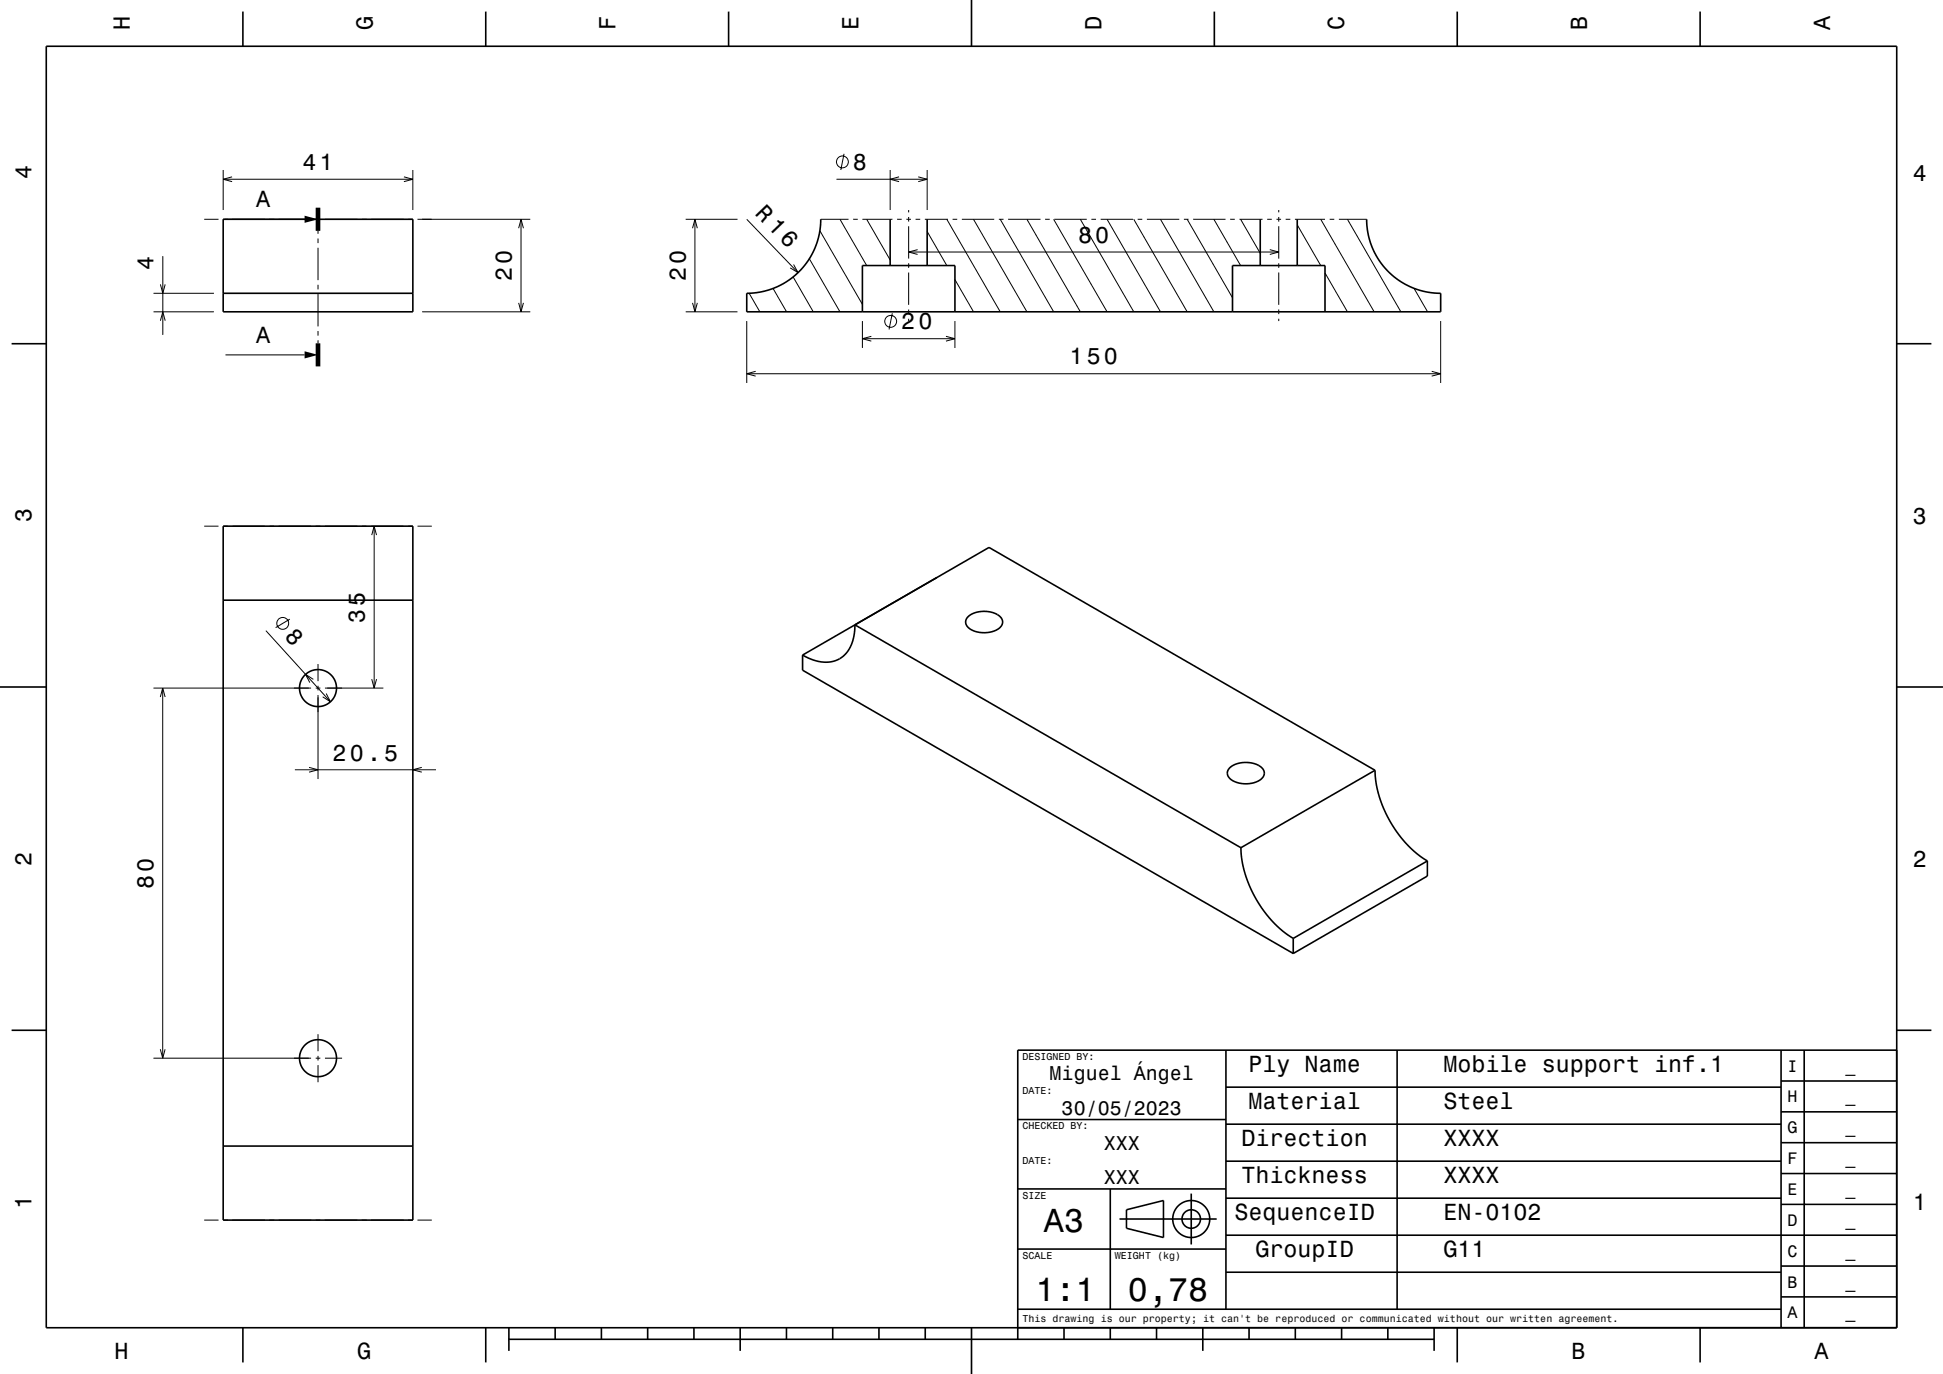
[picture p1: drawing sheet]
<svg xmlns="http://www.w3.org/2000/svg" width="420mm" height="297mm" viewBox="0 0 420 297" stroke-linecap="round" stroke-linejoin="round" font-family="sans-serif">
<g fill="none" stroke="#000" stroke-width=".22">
<path d="M48.2 36.7v8.7M48.2 38.7h41M50.2 38.2l-2 .5 2 .6M87.3 38.2l1.9 .5-1.9 .6M89.2 36.7v8.7M180.8 38.7h19.6M182.4 33.2l-.7 3.5M192.4 36.7v8.7M194.3 38.2l-1.9 .5 1.9 .6M198.5 38.2l1.9 .5-1.9 .6M200.4 36.7v8.7M35.2 55.4v17"/>
<path d="M44.1 47.4h3.1M48.2 47.4h19M68.2 47.4h1M68.7 49.9v.7M68.7 51.6v1M68.7 53.6v7M70.2 47.4h7M78.2 47.4h1M80.2 47.4h7M88.2 47.4h1M90.2 47.4h24.4M112.1 49.3l.5-1.9 .5 1.9"/>
<path d="M112.6 47.4v20M148.2 47.4h11.2M149.7 49.3l.5-1.9 .5 1.9M150.2 47.4v20M161.4 47.4l11.1 11.5M171.4 59.9l4.4 7.5M171.5 57.2l1 1.7-1.7-1M174.9 55.9l6.7 11.5M177.2 49.9l9.2 15.9M177.4 47.4h6M181.6 47.4l5.7 10M184.4 47.4h1"/>
<path d="M186.4 47.4h6.5M187.3 47.4l5.1 8.8M193.9 47.4h1M195.9 47.4h1M196.4 45.4v.5M196.4 46.9v1M196.4 48.9v7M196.4 56.9v1M196.4 58.9v7M196.4 54.5h80M197.9 47.4h1M198.3 54l-1.9 .5 1.9 .5"/>
<path d="M199.9 47.4h5M200.4 50l4.3 7.4M204.7 47.4l11.5 20M205.9 47.4h1M207.9 47.4h7M210.4 47.4l11.6 20M215.9 47.4h1M216.2 47.4l11.6 20M217.9 47.4h7M222 47.4l11.5 20M225.9 47.4h1M227.8 47.4l11.5 20"/>
<path d="M227.9 47.4h7M233.5 47.4l11.6 20M235.9 47.4h1M237.9 47.4h7M239.3 47.4l11.5 20M245.1 47.4l11.5 20M245.9 47.4h1M247.9 47.4h7M250.8 47.4l11.6 20M255.9 47.4h1M256.6 47.4l9.8 17M257.9 47.4h7"/>
<path d="M262.4 47.4l5.8 10M265.9 47.4h1M267.9 47.4h5M268.2 47.4l4.2 7.4M273.9 47.4h1M274.5 54l1.9 .5-1.9 .5M275.9 47.4h1M276.4 45.4v.5M276.4 46.9v1M276.4 48.9v7M276.4 56.9v1M276.4 58.9v7"/>
<path d="M277.9 47.4h1M279.9 47.4h6.5M280.4 48.6l5.1 8.8M285.5 47.4l11.5 20M286.4 59l4.9 8.4M287.4 47.4h1M289.4 47.4h6M291.3 47.4l11.5 20M33.2 67.4h13M33.2 63.4h13M34.7 61.5l.5 1.9 .5-1.9M34.7 69.3l.5-1.9 .5 1.9"/>
<path d="M48.7 76.7h17.1M68.7 61.6v1M68.7 63.6v7M68.7 71.6v1M68.7 73.6v.6M91.2 67.4h23.4M112.1 65.5l.5 1.9 .5-1.9M148.2 67.4h11.2M149.7 65.5l.5 1.9 .5-1.9M161.4 69.4v13.4M161.9 63.4l2.3 4M167.1 62.3l2.9 5.1"/>
<path d="M186.4 69.4v5.8M186.4 73.2h20M188.3 72.7l-1.9 .5 1.9 .5M192.9 67.7l-.7 3.5M196.4 66.9v1M196.4 68.9v.5M204.5 72.7l1.9 .5-1.9 .5M206.4 60.4l4 7M206.4 69.4v5.8M276.4 66.9v1M276.4 68.9v.5M305.7 62.3l2.9 5.1"/>
<path d="M311.4 69.4v13.4M161.4 80.8h150M163.4 80.3l-2 .5 2 .5M309.5 80.3l1.9 .5-1.9 .5M44.1 113.7h3.1M48.2 113.7h1M50.2 113.7h7M58.2 113.7h1M60.2 113.7h7M68.2 113.7h1M70.2 113.7h7M78.2 113.7h1"/>
<path d="M80.2 113.7h7M80.4 115.7l.5-2 .5 2M80.9 113.7v35M88.2 113.7h1M90.2 113.7h3.1M57.5 136.3l13.9 15.4M62.6 133.8l-3 1.9M33.2 148.7h34M34.7 150.7l.5-2 .5 2M35.2 148.7v80M67.7 146.9l-1.6-1.1 .9 1.7M68.2 148.7h1"/>
<path d="M68.7 143.5v3.7M68.7 148.2v1M68.7 150.2v18.2M70.2 148.7h12.7M70.5 149.9l.9 1.8-1.7-1.1M80.4 146.8l.5 1.9 .5-1.9M63.7 166.4h30.5M66.8 165.9l1.9 .5-1.9 .5M91.2 165.9l-2 .5 2 .5M33.2 228.7h34M34.7 226.8l.5 1.9 .5-1.9M68.2 228.7h1"/>
<path d="M68.7 223.5v3.7M68.7 228.2v1M68.7 230.2v3.7M70.2 228.7h3.7M44.1 263.7h3.1M48.2 263.7h1M50.2 263.7h7M58.2 263.7h1M60.2 263.7h7M68.2 263.7h1M70.2 263.7h7M78.2 263.7h1"/>
<path d="M80.2 263.7h7M88.2 263.7h1M90.2 263.7h3.1"/>
<circle cx="182.1" cy="35" r="1.28"/>
<circle cx="192.5" cy="69.5" r="1.28"/>
<circle cx="61.1" cy="134.8" r="1.28"/>
</g>
<g fill="none" stroke="#000" stroke-width=".35">
<path d="M10 10h400v277h-400zM52.5 2.5v7.5M105 2.5v7.5M157.5 2.5v7.5M210 0v10M262.5 2.5v7.5M315 2.5v7.5M367.5 2.5v7.5M48.2 47.4h41v20h-41zM177.4 47.4l-.2 2.6-.7 2.7-1 2.3-1.5 2.3-1.1 1.3-1.5 1.3-3 1.9-1.6 .7-1.9 .5-3.5 .4v4h150v-4l-3.6-.4-3.3-1.2-1.5-.8-1.6-1.2-2.5-2.4-1.5-2.3-1.1-2.5-.7-2.7-.2-2.5M192.4 47.4v10M200.4 47.4v10"/>
<path d="M272.4 47.4v10M280.4 47.4v10M2.5 74.3h7.5M48.2 63.4h41M186.4 67.4v-10h20v10M266.4 67.4v-10h20v10M410 74.3h7.5M48.2 113.7h41v150h-41zM48.2 129.7h41M184.8 135.1l-.2 2.3-.6 2-1.1 1.8-1.4 1.2-1.7 .6-2 .1-2.2-.5-2.1-1M184.8 135.1l29-16.8 83.4 48.2M184.8 135.1l83.4 48.1"/>
<path d="M202.5 124.9l-29 16.7M209.2 133.4a5.6 5.6 0 0 1 7.3 .2 1.77 1.77 0 0 1-1.3 2.7 5.6 5.6 0 0 1-6.2-1l-.3-.9zM0 148.5h10M173.5 141.6v3.3l106.1 61.2M410 148.5h10M265.9 165.9a5.6 5.6 0 0 1 7.1 .4 1.77 1.77 0 0 1-1.2 2.6 5.6 5.6 0 0 1-6.2-.9l-.3-.6v-.5zM297.2 166.5l.3 2.8 .6 2.7 1 2.7 1.4 2.9 1.6 2.5 2.2 2.6 2 1.9 2.2 1.5M297.2 166.5l-29 16.7M268.2 183.2l.3 2.8 .7 2.9 1.1 3 1.2 2.4 1.6 2.5 2.1 2.5 2.2 2 2.2 1.5M308.5 186.1l-28.9 16.7M308.5 186.1v3.3l-28.9 16.7M279.6 202.8v3.3"/>
<path d="M2.5 222.7h7.5M265 235h120M265 227v56M302 227v56M385 233.7h25M385 227v60M390 227v60M410 222.7h7.5M410 227h-190v62.5M48.2 247.7h41M220 257h45M220 242h45"/>
<path d="M240 257v26M257.5 258v11M265 259h120M265 251h120M265 243h120M385 253.7h25M385 247h25M385 240.3h25M220 270h45M242 263.5h21M243.5 261.5l8-2v8l-8-2zM265 275h120"/>
<path d="M265 267h145M385 273.7h25M385 260.3h25M52.5 287v7.5M105 287v7.5M110 289.5h200M110 287v5M120 287v2.5M130 287v2.5M140 287v2.5M150 287v2.5M160 287v5"/>
<path d="M170 287v2.5M180 287v2.5M190 287v2.5M200 287v2.5M210 287v10M220 283h165M230 287v2.5M240 287v2.5M250 287v2.5M260 287v5M270 287v2.5M280 287v2.5"/>
<path d="M290 287v2.5M300 287v2.5M310 287v5M315 287v7.5M367.5 287v7.5M385 280.3h25"/>
<circle cx="68.7" cy="148.7" r="4"/>
<circle cx="68.7" cy="228.7" r="4"/>
<circle cx="257.5" cy="263.5" r="2"/>
<circle cx="257.5" cy="263.5" r="4"/>
</g>
<path d="M68.7 44.9v5M68.7 74.2v5" fill="none" stroke="#000" stroke-width="1" stroke-linecap="butt"/>
<g fill="#000">
<path d="M65.8 46.6l2.9 .8-2.9 .8z" fill-rule="evenodd"/>
<path d="M65.8 75.9l2.9 .8-2.9 .8z" fill-rule="evenodd"/>
</g>
<g font-size="7.2">
<text x="225.7" y="266.3">A3</text>
<text x="223.8" y="281.3">1:1</text>
<text x="243.8" y="281.3">0,78</text>
</g>
<g font-size="5">
<text x="28.1" y="6.5" transform="rotate(-90 28.1 6.5)">H</text>
<text x="80.6" y="6.5" transform="rotate(-90 80.6 6.5)">G</text>
<text x="133.1" y="6.5" transform="rotate(-90 133.1 6.5)">F</text>
<text x="185.6" y="6.5" transform="rotate(-90 185.6 6.5)">E</text>
<text x="238.1" y="6.5" transform="rotate(-90 238.1 6.5)">D</text>
<text x="290.6" y="6.5" transform="rotate(-90 290.6 6.5)">C</text>
<text x="343.1" y="6.5" transform="rotate(-90 343.1 6.5)">B</text>
<text x="395.6" y="6.5" transform="rotate(-90 395.6 6.5)">A</text>
<text x="6.8" y="38.7" transform="rotate(-90 6.8 38.7)">4</text>
<text x="65.4" y="36.7">41</text>
<text x="184.4" y="36.7">8</text>
<text x="413.5" y="39">4</text>
<text x="55.4" y="44.8">A</text>
<text x="163" y="46.2" transform="rotate(46 163 46.2)">R 16</text>
<text x="233" y="52.5">80</text>
<text x="33.2" y="58.4" transform="rotate(-90 33.2 58.4)">4</text>
<text x="110.6" y="60.8" transform="rotate(-90 110.6 60.8)">20</text>
<text x="148.2" y="60.8" transform="rotate(-90 148.2 60.8)">20</text>
<text x="194.8" y="71.2">20</text>
<text x="55.4" y="74.1">A</text>
<text x="231.2" y="78.8">150</text>
<text x="6.8" y="112.9" transform="rotate(-90 6.8 112.9)">3</text>
<text x="413.5" y="113.2">3</text>
<text x="61.4" y="137.6" transform="rotate(48 61.4 137.6)">8</text>
<text x="78.9" y="134.6" transform="rotate(-90 78.9 134.6)">35</text>
<text x="71.9" y="164.4">20.5</text>
<text x="6.8" y="187.1" transform="rotate(-90 6.8 187.1)">2</text>
<text x="413.5" y="187.4">2</text>
<text x="33.2" y="192.1" transform="rotate(-90 33.2 192.1)">80</text>
<text x="269.9" y="231.8">Ply Name</text>
<text x="312" y="231.8">Mobile support inf.1</text>
<text x="269.9" y="239.8">Material</text>
<text x="312" y="239.8">Steel</text>
<text x="268.3" y="247.8">Direction</text>
<text x="312" y="247.8">XXXX</text>
<text x="268.3" y="255.8">Thickness</text>
<text x="312" y="255.8">XXXX</text>
<text x="6.8" y="261.3" transform="rotate(-90 6.8 261.3)">1</text>
<text x="266.8" y="263.8">SequenceID</text>
<text x="312" y="263.8">EN-0102</text>
<text x="413.5" y="261.6">1</text>
<text x="271.4" y="271.8">GroupID</text>
<text x="312" y="271.8">G11</text>
<text x="24.7" y="293.8">H</text>
<text x="77.2" y="293.8">G</text>
<text x="339.7" y="293.8">B</text>
<text x="392.2" y="293.8">A</text>
</g>
<g font-size="4.3">
<text x="226.9" y="233.5">Miguel Ángel</text>
<text x="229.5" y="241">30/05/2023</text>
<text x="238.6" y="248.5">XXX</text>
<text x="238.6" y="256">XXX</text>
</g>
<g font-size="3.6">
<text x="386.4" y="231.6">I</text>
<text x="398.9" y="231.6">_</text>
<text x="386.4" y="238.3">H</text>
<text x="398.9" y="238.3">_</text>
<text x="386.4" y="245">G</text>
<text x="398.9" y="245">_</text>
<text x="386.4" y="251.6">F</text>
<text x="398.9" y="251.6">_</text>
<text x="386.4" y="258.3">E</text>
<text x="398.9" y="258.3">_</text>
<text x="386.4" y="265">D</text>
<text x="398.9" y="265">_</text>
<text x="386.4" y="271.6">C</text>
<text x="398.9" y="271.6">_</text>
<text x="386.4" y="278.3">B</text>
<text x="398.9" y="278.3">_</text>
<text x="386.4" y="285">A</text>
<text x="398.9" y="285">_</text>
</g>
<g font-size="2.2">
<text x="221" y="229.1">DESIGNED BY:</text>
<text x="221" y="236.6">DATE:</text>
<text x="221" y="244.1">CHECKED BY:</text>
<text x="221" y="251.6">DATE:</text>
<text x="221" y="259.1">SIZE</text>
<text x="221" y="272.1">SCALE</text>
<text x="241" y="272.1">WEIGHT (kg)</text>
<text x="221" y="285.8">This drawing is our property; it can't be reproduced or communicated without our written agreement.</text>
</g>
</svg>
